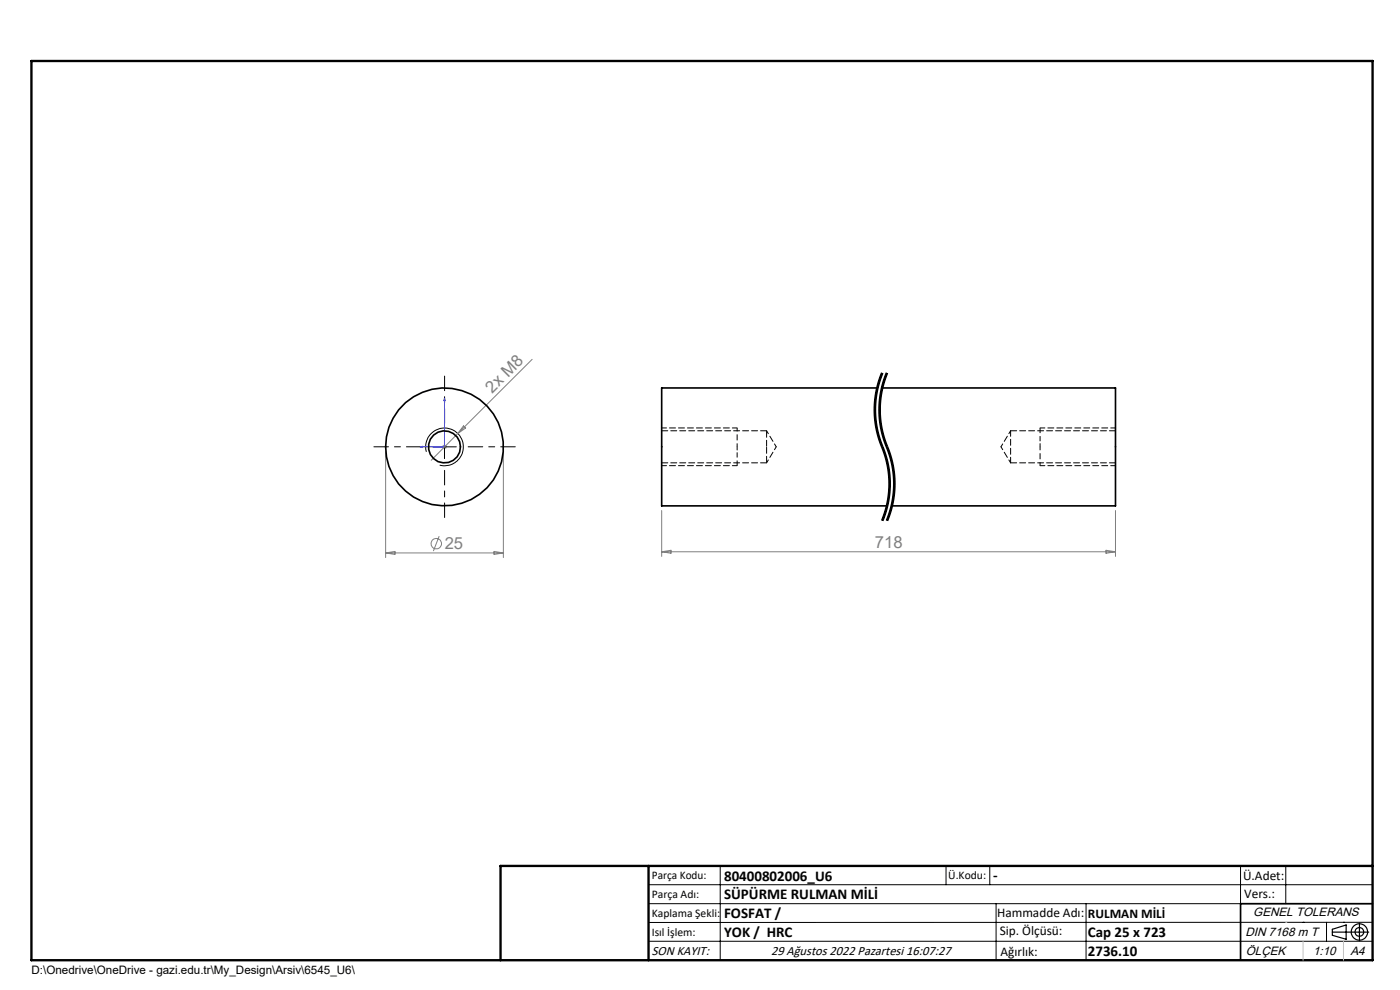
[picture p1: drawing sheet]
<svg xmlns="http://www.w3.org/2000/svg" width="297mm" height="210mm" viewBox="0 0 297 210" stroke-linecap="round" stroke-linejoin="round" font-family="sans-serif">
<g fill="none" stroke="#808080" stroke-width=".21">
<path d="M112.9 76.2l-15.8 15.8M81.8 95.8v22.5M93.8 94.8h1M93.9 94.4l.8 .7M94.3 94.3v1M94.7 94.4l-.8 .7M97.1 92l-5.6 5.6M98.3 90.3l.5 .5-1.7 1.2zM106.8 95.8v22.5M81.8 117.3h25M81.8 117.3l2-.3v.6zM93.2 113.7l-1.3 3.2"/>
<path d="M104.8 117l2 .3-2 .3zM140.4 108.3v9.7M140.4 117h96.2M140.4 117l1.9-.3v.7zM234.6 116.7l2 .3-2 .4zM236.6 108.3v9.7"/>
<circle cx="92.5" cy="115.3" r="1.12"/>
</g>
<g fill="none" stroke="#000" stroke-width=".21">
<path d="M186.8 79.6l-.6 1.9M187 79l-.2 .6M187.2 79.1a20.8 20.8 0 0 0 .4 16.9 20.4 20.4 0 0 1-.4 14.5M187.3 79.2a20.2 20.2 0 0 0-.1 15.2M187.8 79.6l-.6 1.9M188 79l-.2 .6M188.1 79.8a20.2 20.2 0 0 0 0 14.3M188.2 79.1a20.8 20.8 0 0 0 .4 16.9 20.4 20.4 0 0 1-.4 14.5M188.3 79.2l-.2 .6M90.5 95.8a4 4 0 0 1 3.5-5 4 4 0 0 1 4.3 4.4 4 4 0 0 1-5 3.5M91.8 94.8h5M94.3 92.3v5"/>
<path d="M185.5 84.7a20.6 20.6 0 0 0 1 8.9M186.1 81.5l-.6 3.2M186.5 93.6l.7 1.8M186.5 84.7l-.1 1.3a20.5 20.5 0 0 0 1.1 7.6M187.1 81.5l-.6 3.2M187.2 94.4l.1 .3zM187.2 95.4a20.2 20.2 0 0 1 .9 11.3M187.3 94.7a20.6 20.6 0 0 1 1.6 6.9M187.5 93.6l.7 1.8M188.1 94.1l1.2 3.7 .6 3.8M188.2 95.4a20.2 20.2 0 0 1 .9 11.3M187.6 109.9l-.3 .6"/>
<path d="M188.1 106.7l-1.1 3.7M188.6 109.9l-.3 .6M188.9 101.6l-.1 2.6a20.6 20.6 0 0 1-1.2 5.7M189.1 106.7l-1.1 3.7M189.9 101.6l-.1 2.6a20.6 20.6 0 0 1-1.2 5.7M137.6 187.7h153.6M137.6 191.7h153.6M137.6 199.7h153.6M152.8 183.7v20M200.7 183.7v4M210 183.7v4M211.3 191.7v12"/>
<path d="M230.4 191.7v12M263.2 183.7v20M272.8 183.7v8M276.4 195.6h.1M281.4 195.6v4.1M285 195.6h.1M291.2 195.6l-153.6 .1"/>
</g>
<path d="M156.4 96v2.8M220.6 93.6v-2.8" fill="none" stroke="#000" stroke-width=".21" stroke-dasharray="1.3 .6" stroke-dashoffset=".2" stroke-linecap="butt"/>
<path d="M156.4 90.8v4M220.6 98.8v-4" fill="none" stroke="#000" stroke-width=".21" stroke-dasharray="1.3 .6" stroke-dashoffset=".5" stroke-linecap="butt"/>
<path d="M187.2 79.1a20.4 20.4 0 0 0 0 15.7M188.2 79.1a20.4 20.4 0 0 0 0 15.7M187.2 94.8a20.4 20.4 0 0 1 0 15.7M188.2 94.8a20.4 20.4 0 0 1 0 15.7" fill="none" stroke="#000" stroke-width=".21" stroke-dasharray="6.3 1.3 1.3 1.3" stroke-dashoffset=".2" stroke-linecap="butt"/>
<g fill="none" stroke="#000" stroke-width=".25">
<path d="M282.6 197.7h7.8M282.6 197.1l3-.9v3l-3-.8zM288.4 195.8v3.8M106.2 203.7h185"/>
<circle cx="288.4" cy="197.7" r="1.74"/>
<circle cx="288.4" cy="197.7" r=".93"/>
</g>
<path d="M89.1 94.8l.5-.1v.2zM94.3 84.4v10.4h-5.2M94.3 84.4l.1 .6h-.2z" fill="none" stroke="#00f" stroke-width=".21"/>
<path d="M89.3 94.8h-10M94.3 89.8v-10M94.3 99.8v10M99.3 94.8h10" fill="none" stroke="#000" stroke-width=".21" stroke-dasharray="15.2 1.3 1.3 1.3" stroke-dashoffset="12.1"/>
<path d="M140.4 98.8h16M156.4 90.8h-16M220.6 98.8h16M236.6 90.8h-16" fill="none" stroke="#000" stroke-width=".21" stroke-dasharray="1.3 .6" stroke-dashoffset=".3"/>
<path d="M156.4 94.8v1.2M220.6 94.8v-1.2" fill="none" stroke="#000" stroke-width=".21" stroke-dasharray="1.3 .6" stroke-dashoffset=".6"/>
<path d="M291.2 191.7h-28v12" fill="none" stroke="#000" stroke-width=".35"/>
<path d="M6.7 12.9h284.5v190.8h-284.5zM137.6 183.7v20M291.2 183.7h-185v20" fill="none" stroke="#000" stroke-width=".5"/>
<path d="M276.4 199.7v4M285 199.7v4" fill="none" stroke="#c0c0c0" stroke-width=".21"/>
<path d="M272.8 195.6h.1" fill="none" stroke="#c0c0c0" stroke-width=".25"/>
<path d="M89.1 94.8l.5 .1v-.2zM94.3 84.4l-.1 .6h.2z" fill="#00f"/>
<g fill="none" stroke="#000" stroke-width=".35">
<path d="M186.1 82.3h-45.7v25h47.8M187.1 82.3h49.5v25h-47.4"/>
<circle cx="94.3" cy="94.8" r="3.4"/>
<circle cx="94.3" cy="94.8" r="12.5"/>
</g>
<path d="M214.4 91.4v6.8" fill="none" stroke="#000" stroke-width=".21" stroke-dasharray="1.3 .6" stroke-dashoffset=".1"/>
<path d="M140.4 98.2h22.2M162.6 91.4h-22.2M214.4 98.2h22.2M236.6 91.4h-22.2" fill="none" stroke="#000" stroke-width=".21" stroke-dasharray="1.3 .6"/>
<path d="M162.6 98.2l2.1-3.4M164.7 94.8l-2.1-3.4M212.4 94.8l2 3.4M214.4 91.4l-2 3.4" fill="none" stroke="#000" stroke-width=".21" stroke-dasharray="1.3 .6" stroke-dashoffset=".6"/>
<path d="M162.6 94.8v-3.4M162.6 98.2v-3.4" fill="none" stroke="#000" stroke-width=".21" stroke-dasharray="1.3 .6" stroke-dashoffset="-.1"/>
<g font-size="3.5" fill="#808080">
<text x="104.4" y="83.5" transform="rotate(-45 104.4 83.5)">2x M8</text>
<text x="94.3" y="116.5">25</text>
<text x="185.6" y="116.2">718</text>
</g>
<g font-size="3.2">
<text x="153.6" y="186.8">80400802006_U6</text>
<text x="153.6" y="190.8">SÜPÜRME RULMAN MİLİ</text>
<text x="210.7" y="186.6">-</text>
<text x="153.6" y="194.8">FOSFAT /</text>
<text x="153.6" y="198.8">YOK / HRC</text>
<text x="230.8" y="198.7">Cap 25 x 723</text>
<text x="230.8" y="202.8">2736.10</text>
</g>
<g font-size="2.8">
<text x="263.7" y="186.7">Ü.Adet:</text>
<text x="263.9" y="190.5">Vers.:</text>
<text x="211.5" y="194.5">Hammadde Adı:</text>
<text x="230.8" y="194.7">RULMAN MİLİ</text>
<text x="138.3" y="202.6">SON KAYIT:</text>
<text x="163.6" y="202.6">29 Ağustos 2022 Pazartesi 16:07:27</text>
<text x="212.1" y="198.4">Sip. Ölçüsü:</text>
<text x="212.2" y="202.7">Ağırlık:</text>
</g>
<g font-size="2.6">
<text x="265.9" y="194.4">GENEL TOLERANS</text>
<text x="264.2" y="198.5">DIN 7168 m T</text>
<text x="264.3" y="202.6">ÖLÇEK</text>
<text x="278.5" y="202.6">1:10</text>
<text x="286.5" y="202.6">A4</text>
</g>
<g font-size="2.5">
<text x="138.3" y="186.4">Parça Kodu:</text>
<text x="138.3" y="190.5">Parça Adı:</text>
<text x="201.2" y="186.5">Ü.Kodu:</text>
<text x="138.3" y="194.5">Kaplama Şekli:</text>
<text x="138.3" y="198.6">Isıl İşlem:</text>
<text x="6.7" y="206.7">D:\Onedrive\OneDrive - gazi.edu.tr\My_Design\Arsiv\6545_U6\</text>
</g>
</svg>
